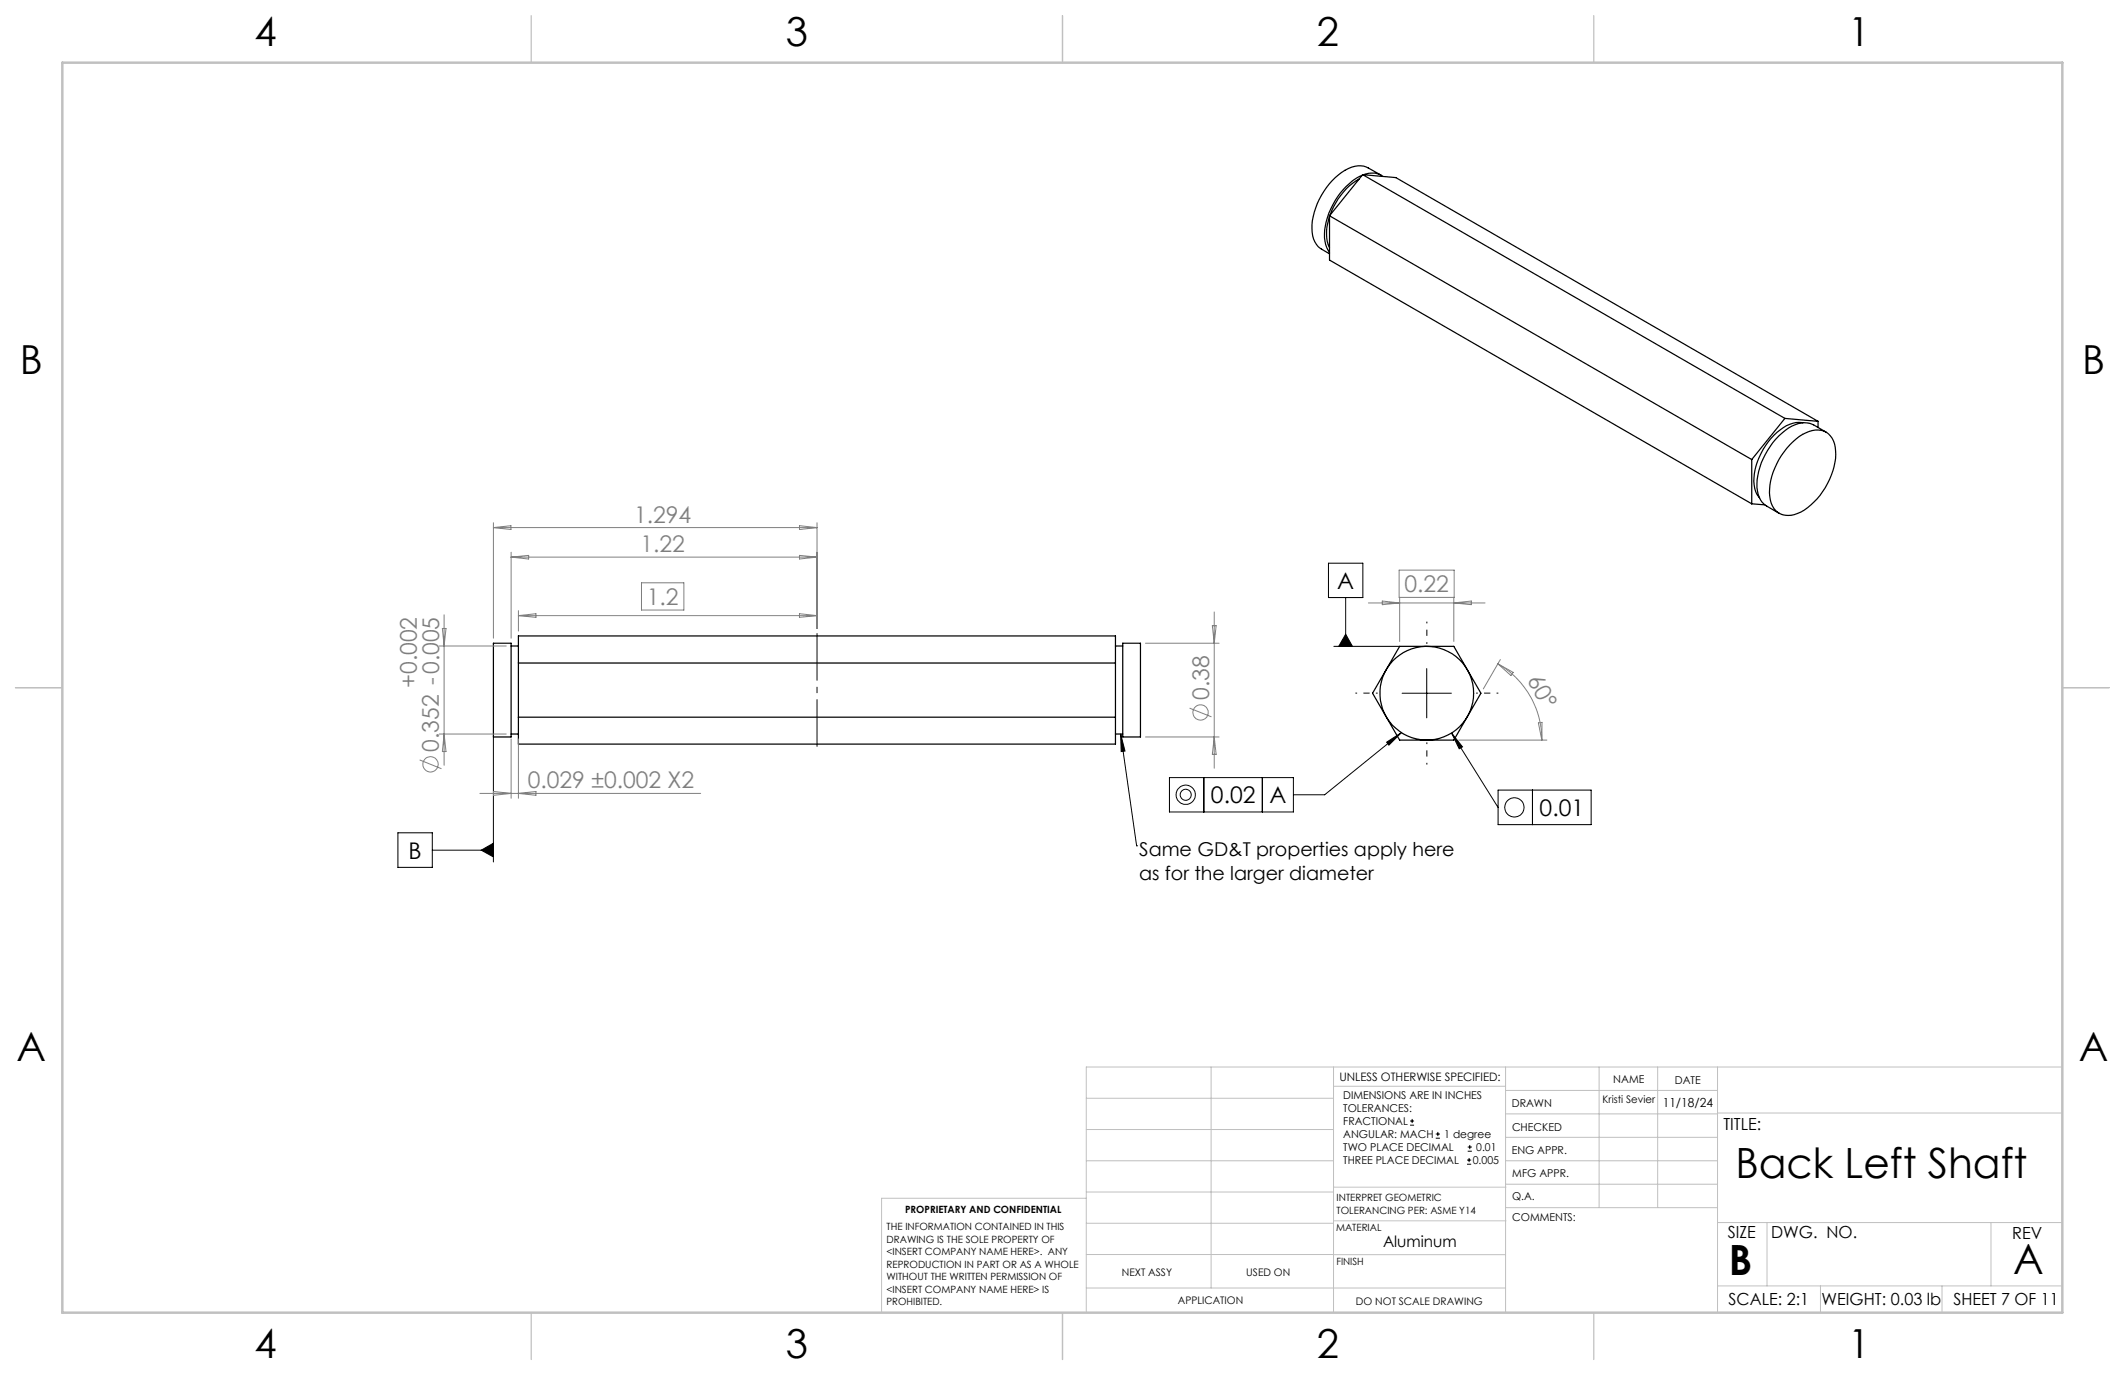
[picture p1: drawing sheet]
<svg xmlns="http://www.w3.org/2000/svg" width="432mm" height="279mm" viewBox="0 0 432 279" stroke-linecap="round" stroke-linejoin="round" font-family="sans-serif">
<g fill="none" stroke="#000" stroke-width=".25">
<path d="M276.2 36.4a14 14 0 0 0-6 7.4M276.8 35.6a14.2 14.2 0 0 0-7.5 10.3 6.9 6.9 0 0 0 .9 5.4M276.9 35.5l-6.7 8.4M276.9 35.5l85.8 49.5M276.9 35.5l6.7 .6 85.8 49.5M277.1 35.5a3.8 3.8 0 0 1 3.9 .3M280.6 35.6l-2.5-1.5a4.6 4.6 0 0 0-4.8 .5 14.6 14.6 0 0 0-6.7 12.6 4.4 4.4 0 0 0 1.9 3.4l1.7 1M270.2 44a8.5 8.5 0 0 0 0 6.3M270.2 43.9l85.8 49.5M270.2 43.9v8.9l85.8 49.6M356 93.4v9M362.7 85l6.7 .6"/>
<path d="M362.7 85l-6.7 8.4M363.7 90.4a7.5 7.5 0 0 1 6.4-2.9 4 4 0 0 1 2.9 4.1 14.7 14.7 0 0 1-7 12.4 4 4 0 0 1-5.8-1.2 10.1 10.1 0 0 1 .8-8.5l.9-1.7zM366.3 85.9a6.2 6.2 0 0 0-5.2 1.9 13.7 13.7 0 0 0-4.7 10.7 4.4 4.4 0 0 0 1.1 2.7M369.4 85.6v1.3M371.1 87.8l-2.6-1.5a4.9 4.9 0 0 0-5.1 .7 15 15 0 0 0-6.4 12.1 4.4 4.4 0 0 0 2 3.7l2.5 1.5M356 102.4l2.6 .2M100.3 130.7h3.6v19.1h-3.6zM103.9 131.3h1.4M105.3 129.2h121.4v22h-121.4zM105.3 134.7h121.4M226.7 131.3h1.4M228.1 130.7h3.6v19.1h-3.6z"/>
<path d="M284.4 131.3h11l5.5 9.6-5.5 9.5h-11l-5.5-9.5zM103.9 149.2h1.4M105.3 145.7h121.4M226.7 149.2h1.4"/>
<circle cx="289.9" cy="140.9" r="9.5"/>
</g>
<g fill="none" stroke="#808080" stroke-width=".2">
<path d="M100.3 106.2v23.5M100.3 107.2h65.7M100.3 107.2l3.5-.4v.8zM103.9 112.2v17.5M103.9 113.2h62.1M103.9 113.2l3.5-.3v.7zM130.4 118.4h8.6v5.6h-8.6zM162.5 106.8l3.5 .4-3.5 .4zM162.5 112.9l3.5 .3-3.5 .4zM166 106.2v21.5M284.3 115.9h11.2v5.5h-11.2zM89.3 131.3h13.6"/>
<path d="M89.9 127.7h.7l-.4 3.6zM90.2 124.9v30.6M105.3 124.1v4.1M105.3 125.1h60.7M105.3 125.1l3.6-.4v.7zM162.5 124.7l3.5 .4-3.5 .3zM232.8 130.7h14.9M246.3 127.1h.8l-.4 3.6zM246.7 124.4v31.7M278.1 122.5h23.7M280.9 122.1l3.5 .4-3.5 .4zM284.4 121.5v8.9"/>
<path d="M295.4 121.5v8.9M295.4 122.5l3.6-.4v.8zM304.4 134.9a17.8 17.8 0 0 1 8.9 15.5M304.4 134.9l3.1 1.7-.5 .7zM304.9 134l-3.5 6M85.3 154.4l4.4 1.8M89.3 149.2h13.6M90.2 149.2l.4 3.5h-.7zM103.9 150.1v12.1M105.3 150.1v12.1M232.8 149.8h14.9M241.7 143.9l4.5 1.8"/>
<path d="M246.7 149.8l.4 3.5h-.8zM296.4 150.4h17.9M312.6 146.9l.7-.1v3.6zM97.5 161.2h44.9M100.3 160.8l3.6 .4-3.6 .4zM105.3 161.2l3.6-.4v.8z"/>
<circle cx="87.5" cy="155.3" r="1.55"/>
<circle cx="244" cy="144.8" r="1.56"/>
</g>
<g fill="none" stroke="#000" stroke-width=".2">
<path d="M269.9 114.4h7v7h-7zM271 131.3h13.4M273.4 128.9l1.4 2.4h-2.8zM273.4 121.4v9.9M289.9 135.9v10M100.3 149.8v25.4M227.7 149.2l.9 3.4-.8 .1zM227.7 149.2l3.3 22.7M237.6 158h25.2v7h-25.2zM244.6 158v7M256.5 158v7M281.8 150.8l3-1.9-2.6 2.5z"/>
<path d="M284.8 148.9l-15.6 12.6h-6.4M284.9 140.9h10M295 148.9l2.2 2.9-.7 .4zM295 148.9l9.4 15.2M80.9 169.2h6.9v7h-6.9zM87.8 172.8h12.5M97.8 172.8l2.5-1.5v2.8zM231 171.9h.1M304.4 160.5h18.9v7.1h-18.9zM311.4 160.5v7.1M286.5 228.6h.8M286.5 227.8h.8"/>
<path d="M286.9 227.4v.8M291.7 231.3h.9M291.7 230.4h.9M292.2 230v.9M298.1 236.6h.8M298.1 235.7h.8M298.2 233.9h.9M298.2 233.1h.9M298.5 235.3v.8M298.7 232.7v.8"/>
<circle cx="240.9" cy="161.5" r="1.96"/>
<circle cx="241" cy="161.5" r="1.12"/>
<circle cx="307.7" cy="164.1" r="1.96"/>
</g>
<path d="M289.9 130.8v-4.5M279.9 140.8h-4.5M289.9 150.8v4.6M299.9 140.8h4.6" fill="none" stroke="#000" stroke-width=".2" stroke-dasharray="15.2 1.3 1.3 1.3" stroke-dashoffset="14.9" stroke-linecap="butt"/>
<path d="M166 151.7v-23" fill="none" stroke="#000" stroke-width=".2" stroke-dasharray="15.2 1.3 1.3 1.3" stroke-dashoffset="5.6" stroke-linecap="butt"/>
<g fill="none" stroke="#c0c0c0" stroke-width=".2">
<path d="M246.1 216.8v44.9M271 216.8v49.9M305.9 216.8v49.9M324.9 216.8v28.6M336.8 216.8v28.6M349 216.8v49.9M419.1 216.8h-198.4v49.9M220.7 235.9h50.3M220.7 229.5h50.3M220.7 223.2h50.3M271 220.7h34.9M305.9 231.1h43.1"/>
<path d="M305.9 226.3h43.1M305.9 221.6h43.1M305.9 235.9h43.1M349 226.2h70.1M220.7 248.6h50.3M220.7 242.2h50.3M220.7 254.9h50.3M220.7 243.5h-41.6v23.2M271 255h34.9M271 248.1h35M271 241.2h35M305.9 240.6h43.1"/>
<path d="M306 245.4h43M349 248.4h70.1M359.1 248.4v12.9M404.6 248.4v12.9M220.7 261.7h85.2M349 261.3h70.1M369.9 261.3v5.4M394.6 261.3v5.4"/>
</g>
<path d="M108 3.2v9.5M215.9 3.2v9.5M323.8 3.2v9.5M3.1 139.7h9.6M419.1 139.7h9.5M108 266.7v9.6M215.9 266.7v9.6M323.8 266.7v9.6" fill="none" stroke="#c0c0c0" stroke-width=".25"/>
<path d="M12.7 12.7h406.4v254h-406.4z" fill="none" stroke="#c0c0c0" stroke-width=".5"/>
<g fill="#000">
<path d="M227.7 149.2l.9 3.4-.8 .1z"/>
<path d="M97.8 172.8l2.5 1.3v-2.8zM281.8 150.8l3-1.9-2.6 2.5zM295 148.9l2.2 2.9-.7 .4zM273.4 128.9l1.4 2.4h-2.8z"/>
</g>
<g font-size="8.5">
<text x="352.6" y="239.3">Back Left Shaft</text>
<text x="351.3" y="259">B</text>
<text x="409.1" y="258.9">A</text>
</g>
<g font-size="8.1">
<text x="51.7" y="9.3">4</text>
<text x="159.7" y="9.3">3</text>
<text x="267.6" y="9.3">2</text>
<text x="375.6" y="9.3">1</text>
<text x="4" y="76">B</text>
<text x="423.1" y="76">B</text>
<text x="3.3" y="215.7">A</text>
<text x="422.4" y="215.7">A</text>
<text x="51.7" y="276">4</text>
<text x="159.7" y="276">3</text>
<text x="267.6" y="276">2</text>
<text x="375.6" y="276">1</text>
</g>
<g font-size="4.7" fill="#808080">
<text x="128.8" y="106.2">1.294</text>
<text x="130.1" y="112.2">1.22</text>
<text x="131.4" y="122.9">1.2</text>
<text x="285.4" y="120.4">0.22</text>
<text x="84.7" y="139.8" transform="rotate(-90 84.7 139.8)">+0.002</text>
<text x="245.7" y="142.2" transform="rotate(-90 245.7 142.2)">0.38</text>
<text x="310.2" y="138.1" transform="rotate(61 310.2 138.1)">60°</text>
<text x="89.2" y="152.7" transform="rotate(-90 89.2 152.7)">0.352 -0.005</text>
<text x="107.2" y="160.2">0.029 ±0.002 X2</text>
</g>
<g font-size="4.7">
<text x="271.7" y="119.7">A</text>
<text x="246.1" y="163.2">0.02</text>
<text x="258" y="163.2">A</text>
<text x="312.8" y="165.8">0.01</text>
<text x="83" y="174.5">B</text>
</g>
<g font-size="3.9">
<text x="231.5" y="173.9">Same GD&amp;T properties apply here</text>
<text x="231.5" y="178.8">as for the larger diameter</text>
</g>
<g font-size="3.4">
<text x="350.2" y="229.5">TITLE:</text>
<text x="351.1" y="251.6">SIZE</text>
<text x="359.9" y="251.6">DWG. NO.</text>
<text x="408.9" y="251.7">REV</text>
<text x="351.2" y="265.2">SCALE: 2:1</text>
<text x="370.1" y="265.3">WEIGHT: 0.03 lb</text>
<text x="396.9" y="265.2">SHEET 7 OF 11</text>
</g>
<text font-size="3.2" x="281" y="253.3">Aluminum</text>
<text font-size="2.5" x="337.9" y="224.9">11/18/24</text>
<text font-size="2.4" x="272.2" y="219.7">UNLESS OTHERWISE SPECIFIED:</text>
<g font-size="2.2">
<text x="327.8" y="220.1">NAME</text>
<text x="340.3" y="220.2">DATE</text>
<text x="272.9" y="223.3">DIMENSIONS ARE IN INCHES</text>
<text x="272.9" y="225.9">TOLERANCES:</text>
<text x="307.2" y="224.9">DRAWN</text>
<text x="272.9" y="233.9">TWO PLACE DECIMAL</text>
<text x="272.9" y="228.6">FRACTIONAL</text>
<text x="272.9" y="231.3">ANGULAR: MACH</text>
<text x="293.5" y="231.3">1 degree</text>
<text x="300" y="233.9">0.01</text>
<text x="307.3" y="229.8">CHECKED</text>
<text x="272.9" y="236.6">THREE PLACE DECIMAL</text>
<text x="299.3" y="236.6">0.005</text>
<text x="307.2" y="234.5">ENG APPR.</text>
<text x="307.3" y="239.2">MFG APPR.</text>
<text x="307.3" y="243.9">Q.A.</text>
<text x="307.3" y="248.1">COMMENTS:</text>
</g>
<g font-size="2.1">
<text x="325.7" y="224.1">Kristi Sevier</text>
<text x="227.9" y="259.2">NEXT ASSY</text>
<text x="253.3" y="259.2">USED ON</text>
<text x="239.3" y="265">APPLICATION</text>
<text x="275.5" y="265.1">DO NOT SCALE DRAWING</text>
</g>
<g font-size="2">
<text x="271.6" y="244.1">INTERPRET GEOMETRIC</text>
<text x="180.2" y="250">THE INFORMATION CONTAINED IN THIS</text>
<text x="183.9" y="246.4">PROPRIETARY AND CONFIDENTIAL</text>
<text x="271.5" y="250.2">MATERIAL</text>
<text x="271.6" y="246.6">TOLERANCING PER: ASME Y14</text>
<text x="180.2" y="252.5">DRAWING IS THE SOLE PROPERTY OF</text>
<text x="180.2" y="255.1">&lt;INSERT COMPANY NAME HERE&gt;. ANY</text>
<text x="180.2" y="257.6">REPRODUCTION IN PART OR AS A WHOLE</text>
<text x="271.5" y="257">FINISH</text>
<text x="180.2" y="260.1">WITHOUT THE WRITTEN PERMISSION OF</text>
<text x="180.2" y="262.6">&lt;INSERT COMPANY NAME HERE&gt; IS</text>
<text x="180.2" y="265.2">PROHIBITED.</text>
</g>
</svg>
